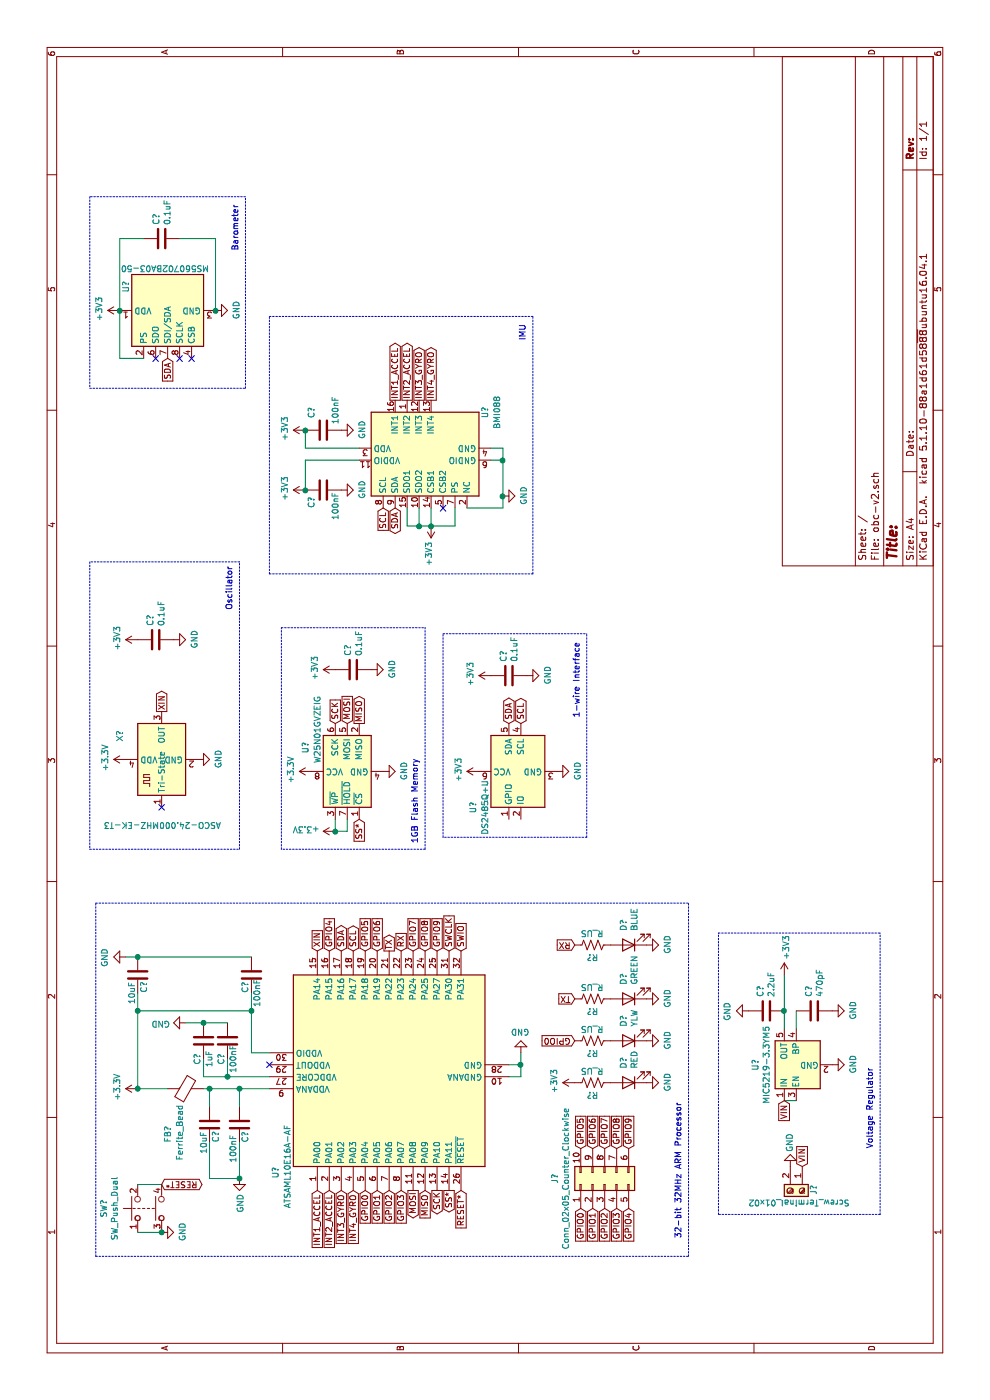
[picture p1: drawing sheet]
EESchema Schematic File Version 4
EELAYER 30 0
EELAYER END
$Descr A4 11693 8268
encoding utf-8
Sheet 1 1
Title ""
Date ""
Rev ""
Comp ""
Comment1 ""
Comment2 ""
Comment3 ""
Comment4 ""
$EndDescr
Text GLabel 3750 2650 2    50   Input ~ 0
XIN
Text GLabel 3750 3850 2    50   Input ~ 0
SWIO
Text GLabel 3750 3750 2    50   Input ~ 0
SWCLK
Text GLabel 1750 3450 0    50   Output ~ 0
MOSI
Text GLabel 1750 3550 0    50   Input ~ 0
MISO
Text GLabel 1750 3650 0    50   Output ~ 0
SCK
Text GLabel 1750 3750 0    50   Output ~ 0
SS*
Text GLabel 1750 3850 0    50   Input ~ 0
RESET*
Text GLabel 3750 2850 2    50   BiDi ~ 0
SDA
Text GLabel 3750 2950 2    50   BiDi ~ 0
SCL
Text GLabel 3750 3250 2    50   Output ~ 0
TX
Text GLabel 3750 3350 2    50   Input ~ 0
RX
$Comp
L obc-v2-rescue:+3.3V-power #PWR?
U 1 1
P 2600 1150
F 0 "#PWR?" H 2600 1000 50  0001 C CNN
F 1 "+3.3V" H 2615 1323 50  0000 C CNN
F 2 "" H 2600 1150 50  0001 C CNN
F 3 "" H 2600 1150 50  0001 C CNN
	1    2600 1150
	1    0    0    -1  
$EndComp
$Comp
L obc-v2-rescue:C-Device C?
U 1 1
P 2300 1750
F 0 "C?" V 2350 1650 50  0000 C CNN
F 1 "10uF" V 2250 1600 50  0000 C CNN
F 2 "" H 2338 1600 50  0001 C CNN
F 3 "~" H 2300 1750 50  0001 C CNN
	1    2300 1750
	0    1    1    0   
$EndComp
$Comp
L obc-v2-rescue:C-Device C?
U 1 1
P 2300 2000
F 0 "C?" V 2250 2100 50  0000 C CNN
F 1 "100nF" V 2350 2200 50  0000 C CNN
F 2 "" H 2338 1850 50  0001 C CNN
F 3 "~" H 2300 2000 50  0001 C CNN
	1    2300 2000
	0    -1   -1   0   
$EndComp
Wire Wire Line
	2600 1700 2600 1750
Wire Wire Line
	2450 1750 2600 1750
Connection ~ 2600 1750
Wire Wire Line
	2600 1750 2600 2000
Wire Wire Line
	2450 2000 2600 2000
Connection ~ 2600 2000
Wire Wire Line
	2600 2000 2600 2250
$Comp
L obc-v2-rescue:GND-power #PWR?
U 1 1
P 1850 2000
F 0 "#PWR?" H 1850 1750 50  0001 C CNN
F 1 "GND" V 1855 1872 50  0000 R CNN
F 2 "" H 1850 2000 50  0001 C CNN
F 3 "" H 1850 2000 50  0001 C CNN
	1    1850 2000
	0    1    1    0   
$EndComp
$Comp
L obc-v2-rescue:C-Device C?
U 1 1
P 3550 2100
F 0 "C?" V 3600 2200 50  0000 C CNN
F 1 "100nF" V 3500 2250 50  0000 C CNN
F 2 "" H 3588 1950 50  0001 C CNN
F 3 "~" H 3550 2100 50  0001 C CNN
	1    3550 2100
	0    -1   -1   0   
$EndComp
$Comp
L obc-v2-rescue:GND-power #PWR?
U 1 1
P 3150 1550
F 0 "#PWR?" H 3150 1300 50  0001 C CNN
F 1 "GND" V 3155 1422 50  0000 R CNN
F 2 "" H 3150 1550 50  0001 C CNN
F 3 "" H 3150 1550 50  0001 C CNN
	1    3150 1550
	-1   0    0    1   
$EndComp
$Comp
L obc-v2-rescue:C-Device C?
U 1 1
P 3000 1700
F 0 "C?" V 3050 1850 50  0000 C CNN
F 1 "1uF" V 2950 1850 50  0000 C CNN
F 2 "" H 3038 1550 50  0001 C CNN
F 3 "~" H 3000 1700 50  0001 C CNN
	1    3000 1700
	0    -1   -1   0   
$EndComp
$Comp
L obc-v2-rescue:GND-power #PWR?
U 1 1
P 2900 4350
F 0 "#PWR?" H 2900 4100 50  0001 C CNN
F 1 "GND" H 2905 4177 50  0000 C CNN
F 2 "" H 2900 4350 50  0001 C CNN
F 3 "" H 2900 4350 50  0001 C CNN
	1    2900 4350
	0    -1   -1   0   
$EndComp
$Comp
L obc-v2-rescue:C-Device C?
U 1 1
P 3000 1900
F 0 "C?" V 3050 2050 50  0000 C CNN
F 1 "100nF" V 2950 2050 50  0000 C CNN
F 2 "" H 3038 1750 50  0001 C CNN
F 3 "~" H 3000 1900 50  0001 C CNN
	1    3000 1900
	0    -1   -1   0   
$EndComp
Wire Wire Line
	2850 1700 2700 1700
$Comp
L obc-v2-rescue:C-Device C?
U 1 1
P 3550 1150
F 0 "C?" V 3600 1050 50  0000 C CNN
F 1 "10uF" V 3500 1000 50  0000 C CNN
F 2 "" H 3588 1000 50  0001 C CNN
F 3 "~" H 3550 1150 50  0001 C CNN
	1    3550 1150
	0    1    1    0   
$EndComp
Wire Wire Line
	2150 2000 1850 2000
Wire Wire Line
	1850 2000 1850 1750
Connection ~ 1850 2000
Wire Wire Line
	2150 1750 1850 1750
$Comp
L obc-v2-rescue:ASCO-Oscillator X?
U 1 1
P 5350 1350
F 0 "X?" H 5500 1700 50  0000 L CNN
F 1 "ASCO-24.000MHZ-EK-T3" V 4800 850 50  0000 L CNN
F 2 "Oscillator:Oscillator_SMD_Abracon_ASCO-4Pin_1.6x1.2mm" H 5450 1000 50  0001 C CNN
F 3 "https://abracon.com/Oscillators/ASCO.pdf" H 5125 1475 50  0001 C CNN
	1    5350 1350
	1    0    0    -1  
$EndComp
$Comp
L obc-v2-rescue:GND-power #PWR?
U 1 1
P 5350 1650
F 0 "#PWR?" H 5350 1400 50  0001 C CNN
F 1 "GND" H 5355 1477 50  0000 C CNN
F 2 "" H 5350 1650 50  0001 C CNN
F 3 "" H 5350 1650 50  0001 C CNN
	1    5350 1650
	1    0    0    -1  
$EndComp
$Comp
L obc-v2-rescue:+3.3V-power #PWR?
U 1 1
P 5350 1050
F 0 "#PWR?" H 5350 900 50  0001 C CNN
F 1 "+3.3V" H 5365 1223 50  0000 C CNN
F 2 "" H 5350 1050 50  0001 C CNN
F 3 "" H 5350 1050 50  0001 C CNN
	1    5350 1050
	1    0    0    -1  
$EndComp
Text GLabel 5750 1350 2    50   Output ~ 0
XIN
Text Notes 6600 1950 0    50   ~ 0
Oscillator
Wire Notes Line
	7000 2000 7000 750 
Wire Notes Line
	7000 750  4600 750 
Wire Notes Line
	4600 750  4600 2000
Wire Notes Line
	4600 2000 7000 2000
Text Notes 1350 5700 0    50   ~ 0
32-bit 32MHz ARM Processor
$Comp
L obc-v2-rescue:AT25xxx-Memory_EEPROM U?
U 1 1
P 5250 2900
F 0 "U?" H 5450 3250 50  0000 C CNN
F 1 "W25N01GVZEIG" H 5600 3150 50  0000 C CNN
F 2 "" H 5250 2900 50  0001 C CNN
F 3 "http://ww1.microchip.com/downloads/en/DeviceDoc/Atmel-8707-SEEPROM-AT25010B-020B-040B-Datasheet.pdf" H 5250 2900 50  0001 C CNN
	1    5250 2900
	1    0    0    -1  
$EndComp
$Comp
L obc-v2-rescue:GND-power #PWR?
U 1 1
P 5250 3200
F 0 "#PWR?" H 5250 2950 50  0001 C CNN
F 1 "GND" H 5255 3027 50  0000 C CNN
F 2 "" H 5250 3200 50  0001 C CNN
F 3 "" H 5250 3200 50  0001 C CNN
	1    5250 3200
	1    0    0    -1  
$EndComp
$Comp
L obc-v2-rescue:+3.3V-power #PWR?
U 1 1
P 5250 2600
F 0 "#PWR?" H 5250 2450 50  0001 C CNN
F 1 "+3.3V" H 5265 2773 50  0000 C CNN
F 2 "" H 5250 2600 50  0001 C CNN
F 3 "" H 5250 2600 50  0001 C CNN
	1    5250 2600
	1    0    0    -1  
$EndComp
Text GLabel 5650 2900 2    50   Input ~ 0
MOSI
Text GLabel 5650 3000 2    50   Output ~ 0
MISO
Text GLabel 5650 2800 2    50   Input ~ 0
SCK
$Comp
L obc-v2-rescue:+3.3V-power #PWR?
U 1 1
P 4750 2800
F 0 "#PWR?" H 4750 2650 50  0001 C CNN
F 1 "+3.3V" V 4765 2928 50  0000 L CNN
F 2 "" H 4750 2800 50  0001 C CNN
F 3 "" H 4750 2800 50  0001 C CNN
	1    4750 2800
	1    0    0    -1  
$EndComp
Wire Wire Line
	4750 2800 4750 2900
Wire Wire Line
	4750 2900 4850 2900
Wire Wire Line
	4750 2800 4850 2800
Connection ~ 4750 2800
Wire Notes Line
	6450 2350 6450 3550
Wire Notes Line
	4600 3550 4600 2350
Text Notes 4650 3500 0    50   ~ 0
1GB Flash Memory
$Comp
L obc-v2-rescue:Ferrite_Bead-Device FB?
U 1 1
P 2600 1550
F 0 "FB?" H 2150 1700 50  0000 L CNN
F 1 "Ferrite_Bead" H 2000 1600 50  0000 L CNN
F 2 "" V 2530 1550 50  0001 C CNN
F 3 "~" H 2600 1550 50  0001 C CNN
	1    2600 1550
	1    0    0    -1  
$EndComp
NoConn ~ 4950 1350
NoConn ~ 2800 2250
Wire Wire Line
	2700 1700 2700 1900
Wire Wire Line
	2850 1900 2700 1900
Connection ~ 2700 1900
Wire Wire Line
	2700 1900 2700 2250
Wire Wire Line
	2600 1150 2600 1400
Wire Wire Line
	2900 2250 2900 2100
Wire Wire Line
	3150 1900 3150 1700
Connection ~ 3150 1700
Wire Wire Line
	3150 1700 3150 1550
Wire Wire Line
	2900 2100 3250 2100
Connection ~ 3700 1150
Wire Wire Line
	3700 1150 3700 1050
Wire Wire Line
	2600 1150 3250 1150
Connection ~ 2600 1150
Wire Wire Line
	3700 2100 3700 1150
$Comp
L obc-v2-rescue:GND-power #PWR?
U 1 1
P 3700 1050
F 0 "#PWR?" H 3700 800 50  0001 C CNN
F 1 "GND" H 3705 877 50  0000 C CNN
F 2 "" H 3700 1050 50  0001 C CNN
F 3 "" H 3700 1050 50  0001 C CNN
	1    3700 1050
	-1   0    0    1   
$EndComp
Wire Wire Line
	3250 2100 3250 1150
Connection ~ 3250 2100
Wire Wire Line
	3250 2100 3400 2100
Connection ~ 3250 1150
Wire Wire Line
	3250 1150 3400 1150
Wire Wire Line
	2700 4250 2700 4350
Wire Wire Line
	2700 4350 2800 4350
Connection ~ 2800 4350
Wire Wire Line
	2800 4350 2900 4350
Wire Wire Line
	2800 4250 2800 4350
Text GLabel 7450 3300 0    50   BiDi ~ 0
SDA
Text GLabel 7450 3200 0    50   Input ~ 0
SCL
NoConn ~ 7450 3700
$Comp
L obc-v2-rescue:GND-power #PWR?
U 1 1
P 7550 4200
F 0 "#PWR?" H 7550 3950 50  0001 C CNN
F 1 "GND" H 7555 4027 50  0000 C CNN
F 2 "" H 7550 4200 50  0001 C CNN
F 3 "" H 7550 4200 50  0001 C CNN
	1    7550 4200
	1    0    0    -1  
$EndComp
Wire Wire Line
	7450 3900 7450 4200
Wire Wire Line
	7450 4200 7550 4200
Wire Wire Line
	7950 4200 7950 4100
Connection ~ 7550 4200
Wire Wire Line
	7550 4200 7850 4200
Wire Wire Line
	7850 4100 7850 4200
Connection ~ 7850 4200
Wire Wire Line
	7850 4200 7950 4200
$Comp
L obc-v2-rescue:+3V3-power #PWR?
U 1 1
P 7300 3600
F 0 "#PWR?" H 7300 3450 50  0001 C CNN
F 1 "+3V3" V 7315 3728 50  0000 L CNN
F 2 "" H 7300 3600 50  0001 C CNN
F 3 "" H 7300 3600 50  0001 C CNN
	1    7300 3600
	0    -1   -1   0   
$EndComp
Wire Wire Line
	7450 3600 7300 3600
Wire Wire Line
	7300 3600 7300 3800
Wire Wire Line
	7300 3800 7450 3800
Connection ~ 7300 3600
Text GLabel 8350 3300 2    50   Output ~ 0
INT1_ACCEL
Text GLabel 8350 3400 2    50   Output ~ 0
INT2_ACCEL
$Comp
L bmi088:BMI088 U?
U 1 1
P 7950 3400
F 0 "U?" H 8250 2750 50  0000 C CNN
F 1 "BMI088" H 8250 2650 50  0000 C CNN
F 2 "Package_LGA:Bosch_LGA-14_3x2.5mm_P0.5mm" H 7950 3400 50  0001 C CNN
F 3 "https://ae-bst.resource.bosch.com/media/_tech/media/datasheets/BST-BMI160-DS000.pdf" H 7250 4250 50  0001 C CNN
	1    7950 3400
	1    0    0    -1  
$EndComp
Text GLabel 8350 3500 2    50   Output ~ 0
INT3_GYRO
Text GLabel 8350 3600 2    50   Output ~ 0
INT4_GYRO
$Comp
L obc-v2-rescue:+3V3-power #PWR?
U 1 1
P 7600 2550
F 0 "#PWR?" H 7600 2400 50  0001 C CNN
F 1 "+3V3" H 7615 2723 50  0000 C CNN
F 2 "" H 7600 2550 50  0001 C CNN
F 3 "" H 7600 2550 50  0001 C CNN
	1    7600 2550
	1    0    0    -1  
$EndComp
$Comp
L obc-v2-rescue:+3V3-power #PWR?
U 1 1
P 8100 2550
F 0 "#PWR?" H 8100 2400 50  0001 C CNN
F 1 "+3V3" H 8115 2723 50  0000 C CNN
F 2 "" H 8100 2550 50  0001 C CNN
F 3 "" H 8100 2550 50  0001 C CNN
	1    8100 2550
	1    0    0    -1  
$EndComp
$Comp
L obc-v2-rescue:C-Device C?
U 1 1
P 7600 2700
F 0 "C?" H 7450 2800 50  0000 L CNN
F 1 "100nF" H 7350 2600 50  0000 L CNN
F 2 "" H 7638 2550 50  0001 C CNN
F 3 "~" H 7600 2700 50  0001 C CNN
	1    7600 2700
	1    0    0    -1  
$EndComp
$Comp
L obc-v2-rescue:C-Device C?
U 1 1
P 8100 2700
F 0 "C?" H 8200 2800 50  0000 L CNN
F 1 "100nF" H 8150 2600 50  0000 L CNN
F 2 "" H 8138 2550 50  0001 C CNN
F 3 "~" H 8100 2700 50  0001 C CNN
	1    8100 2700
	1    0    0    -1  
$EndComp
$Comp
L obc-v2-rescue:GND-power #PWR?
U 1 1
P 7600 2850
F 0 "#PWR?" H 7600 2600 50  0001 C CNN
F 1 "GND" H 7605 2677 50  0000 C CNN
F 2 "" H 7600 2850 50  0001 C CNN
F 3 "" H 7600 2850 50  0001 C CNN
	1    7600 2850
	1    0    0    -1  
$EndComp
$Comp
L obc-v2-rescue:GND-power #PWR?
U 1 1
P 8100 2850
F 0 "#PWR?" H 8100 2600 50  0001 C CNN
F 1 "GND" H 8105 2677 50  0000 C CNN
F 2 "" H 8100 2850 50  0001 C CNN
F 3 "" H 8100 2850 50  0001 C CNN
	1    8100 2850
	1    0    0    -1  
$EndComp
Wire Wire Line
	7600 2550 7850 2550
Wire Wire Line
	7850 2550 7850 3000
Connection ~ 7600 2550
Wire Wire Line
	8100 2550 7950 2550
Wire Wire Line
	7950 2550 7950 3000
Connection ~ 8100 2550
Wire Notes Line
	6900 2250 6900 4450
Wire Notes Line
	9050 4450 9050 2250
Text Notes 8850 4400 0    50   ~ 0
IMU
Wire Wire Line
	7450 3400 7300 3400
Wire Wire Line
	7450 3500 7300 3500
Wire Wire Line
	7300 3400 7300 3500
Connection ~ 7300 3500
Wire Wire Line
	7300 3500 7300 3600
Text GLabel 1750 2650 0    50   Input ~ 0
INT1_ACCEL
Text GLabel 1750 2750 0    50   Input ~ 0
INT2_ACCEL
Text GLabel 1750 2850 0    50   Input ~ 0
INT3_GYRO
Text GLabel 1750 2950 0    50   Input ~ 0
INT4_GYRO
$Comp
L obc-v2-rescue:ATSAML10E16A-AF-MCU_Microchip_SAML_NEW U?
U 1 1
P 2750 3250
F 0 "U?" H 1900 4200 50  0000 C CNN
F 1 "ATSAML10E16A-AF" H 1950 4100 50  0000 C CNN
F 2 "Package_QFP:TQFP-32_7x7mm_P0.8mm" H 3750 4150 50  0001 C CNN
F 3 "https://ww1.microchip.com/downloads/en/DeviceDoc/SAM-L10L11-Family-DataSheet-DS60001513F.pdf" H 2750 3250 50  0001 C CNN
	1    2750 3250
	1    0    0    -1  
$EndComp
Wire Notes Line
	1200 5750 4150 5750
Wire Notes Line
	1200 800  4150 800 
Text GLabel 4850 3000 0    50   Input ~ 0
SS*
Wire Notes Line
	6900 4450 9050 4450
Wire Notes Line
	6900 2250 9050 2250
$Comp
L obc-v2-rescue:MS5607-02BA-Sensor_Pressure U?
U 1 1
P 9100 1400
F 0 "U?" H 9250 1750 50  0000 L CNN
F 1 "MS560702BA03-50" V 9450 1050 50  0000 L CNN
F 2 "Package_LGA:LGA-8_3x5mm_P1.25mm" H 9100 1400 50  0001 C CNN
F 3 "https://www.te.com/commerce/DocumentDelivery/DDEController?Action=showdoc&DocId=Data+Sheet%7FMS5607-02BA03%7FB2%7Fpdf%7FEnglish%7FENG_DS_MS5607-02BA03_B2.pdf%7FCAT-BLPS0035" H 9100 1400 50  0001 C CNN
	1    9100 1400
	1    0    0    -1  
$EndComp
$Comp
L obc-v2-rescue:GND-power #PWR?
U 1 1
P 9100 1800
F 0 "#PWR?" H 9100 1550 50  0001 C CNN
F 1 "GND" H 9105 1627 50  0000 C CNN
F 2 "" H 9100 1800 50  0001 C CNN
F 3 "" H 9100 1800 50  0001 C CNN
	1    9100 1800
	1    0    0    -1  
$EndComp
$Comp
L obc-v2-rescue:+3V3-power #PWR?
U 1 1
P 9100 1000
F 0 "#PWR?" H 9100 850 50  0001 C CNN
F 1 "+3V3" H 9115 1173 50  0000 C CNN
F 2 "" H 9100 1000 50  0001 C CNN
F 3 "" H 9100 1000 50  0001 C CNN
	1    9100 1000
	1    0    0    -1  
$EndComp
Wire Wire Line
	8700 1200 8700 1000
Wire Wire Line
	8700 1000 9100 1000
Connection ~ 9100 1000
Text GLabel 8700 1400 0    50   Input ~ 0
SDA
NoConn ~ 8700 1300
NoConn ~ 8700 1500
NoConn ~ 8700 1600
Wire Notes Line
	10050 2050 10050 750 
Wire Notes Line
	10050 750  8450 750 
Wire Notes Line
	8450 750  8450 2050
Wire Notes Line
	8450 2050 10050 2050
Text Notes 9600 2000 0    50   ~ 0
Barometer
$Comp
L DS2845:DS2485 U?
U 1 1
P 5250 4300
F 0 "U?" H 4950 4650 50  0000 C CNN
F 1 "DS2485Q+U" H 4950 4550 50  0000 C CNN
F 2 "" H 5300 4450 50  0001 C CNN
F 3 "" H 5300 4450 50  0001 C CNN
	1    5250 4300
	1    0    0    -1  
$EndComp
$Comp
L obc-v2-rescue:GND-power #PWR?
U 1 1
P 5250 4650
F 0 "#PWR?" H 5250 4400 50  0001 C CNN
F 1 "GND" H 5255 4477 50  0000 C CNN
F 2 "" H 5250 4650 50  0001 C CNN
F 3 "" H 5250 4650 50  0001 C CNN
	1    5250 4650
	1    0    0    -1  
$EndComp
$Comp
L obc-v2-rescue:+3V3-power #PWR?
U 1 1
P 5250 4000
F 0 "#PWR?" H 5250 3850 50  0001 C CNN
F 1 "+3V3" H 5265 4173 50  0000 C CNN
F 2 "" H 5250 4000 50  0001 C CNN
F 3 "" H 5250 4000 50  0001 C CNN
	1    5250 4000
	1    0    0    -1  
$EndComp
Text GLabel 5650 4250 2    50   BiDi ~ 0
SDA
Text GLabel 5650 4350 2    50   BiDi ~ 0
SCL
Wire Notes Line
	6400 3700 6400 4900
Wire Notes Line
	4700 4900 4700 3700
Text Notes 5700 4850 0    50   ~ 0
1-wire Interface
$Comp
L obc-v2-rescue:SW_Push_Dual-Switch SW?
U 1 1
P 1600 1150
F 0 "SW?" H 1600 1435 50  0000 C CNN
F 1 "SW_Push_Dual" H 1600 1344 50  0000 C CNN
F 2 "" H 1600 1350 50  0001 C CNN
F 3 "~" H 1600 1350 50  0001 C CNN
	1    1600 1150
	1    0    0    -1  
$EndComp
Text GLabel 1800 1350 3    50   BiDi ~ 0
RESET*
$Comp
L obc-v2-rescue:GND-power #PWR?
U 1 1
P 1400 1350
F 0 "#PWR?" H 1400 1100 50  0001 C CNN
F 1 "GND" H 1405 1177 50  0000 C CNN
F 2 "" H 1400 1350 50  0001 C CNN
F 3 "" H 1400 1350 50  0001 C CNN
	1    1400 1350
	1    0    0    -1  
$EndComp
Wire Wire Line
	1400 1150 1400 1350
Connection ~ 1400 1350
Wire Wire Line
	1800 1150 1800 1350
$Comp
L obc-v2-rescue:MIC5219-3.3YM5-Regulator_Linear U?
U 1 1
P 2800 6650
F 0 "U?" H 2800 6992 50  0000 C CNN
F 1 "MIC5219-3.3YM5" H 2800 6901 50  0000 C CNN
F 2 "Package_TO_SOT_SMD:SOT-23-5" H 2800 6975 50  0001 C CNN
F 3 "http://ww1.microchip.com/downloads/en/DeviceDoc/MIC5219-500mA-Peak-Output-LDO-Regulator-DS20006021A.pdf" H 2800 6650 50  0001 C CNN
	1    2800 6650
	1    0    0    -1  
$EndComp
$Comp
L obc-v2-rescue:GND-power #PWR?
U 1 1
P 2800 6950
F 0 "#PWR?" H 2800 6700 50  0001 C CNN
F 1 "GND" H 2805 6777 50  0000 C CNN
F 2 "" H 2800 6950 50  0001 C CNN
F 3 "" H 2800 6950 50  0001 C CNN
	1    2800 6950
	1    0    0    -1  
$EndComp
$Comp
L obc-v2-rescue:+3V3-power #PWR?
U 1 1
P 3550 6550
F 0 "#PWR?" H 3550 6400 50  0001 C CNN
F 1 "+3V3" V 3565 6678 50  0000 L CNN
F 2 "" H 3550 6550 50  0001 C CNN
F 3 "" H 3550 6550 50  0001 C CNN
	1    3550 6550
	0    1    1    0   
$EndComp
$Comp
L obc-v2-rescue:C-Device C?
U 1 1
P 3250 6400
F 0 "C?" H 3135 6354 50  0000 R CNN
F 1 "2.2uF" H 3135 6445 50  0000 R CNN
F 2 "" H 3288 6250 50  0001 C CNN
F 3 "~" H 3250 6400 50  0001 C CNN
	1    3250 6400
	-1   0    0    1   
$EndComp
Wire Wire Line
	3100 6550 3250 6550
$Comp
L obc-v2-rescue:GND-power #PWR?
U 1 1
P 3250 6250
F 0 "#PWR?" H 3250 6000 50  0001 C CNN
F 1 "GND" H 3255 6077 50  0000 C CNN
F 2 "" H 3250 6250 50  0001 C CNN
F 3 "" H 3250 6250 50  0001 C CNN
	1    3250 6250
	-1   0    0    1   
$EndComp
Wire Wire Line
	3250 6550 3550 6550
Connection ~ 3250 6550
$Comp
L obc-v2-rescue:C-Device C?
U 1 1
P 3250 6800
F 0 "C?" H 3365 6846 50  0000 L CNN
F 1 "470pF" H 3365 6755 50  0000 L CNN
F 2 "" H 3288 6650 50  0001 C CNN
F 3 "~" H 3250 6800 50  0001 C CNN
	1    3250 6800
	1    0    0    -1  
$EndComp
$Comp
L obc-v2-rescue:GND-power #PWR?
U 1 1
P 3250 6950
F 0 "#PWR?" H 3250 6700 50  0001 C CNN
F 1 "GND" H 3255 6777 50  0000 C CNN
F 2 "" H 3250 6950 50  0001 C CNN
F 3 "" H 3250 6950 50  0001 C CNN
	1    3250 6950
	1    0    0    -1  
$EndComp
Wire Wire Line
	3100 6650 3250 6650
Wire Notes Line
	3900 6000 3900 7350
Wire Notes Line
	1550 7350 1550 6000
Text Notes 2100 7300 0    50   ~ 0
Voltage Regulator
$Comp
L Connector:Screw_Terminal_01x02 J?
U 1 1
P 1750 6700
F 0 "J?" H 1700 6800 50  0000 L CNN
F 1 "Screw_Terminal_01x02" V 1850 6250 50  0000 L CNN
F 2 "" H 1750 6700 50  0001 C CNN
F 3 "" H 1750 6700 50  0001 C CNN
	1    1750 6700
	-1   0    0    1   
$EndComp
$Comp
L obc-v2-rescue:GND-power #PWR?
U 1 1
P 1950 6600
F 0 "#PWR?" H 1950 6350 50  0001 C CNN
F 1 "GND" V 1950 6400 50  0000 C CNN
F 2 "" H 1950 6600 50  0001 C CNN
F 3 "" H 1950 6600 50  0001 C CNN
	1    1950 6600
	0    -1   -1   0   
$EndComp
Wire Notes Line
	1550 6000 3900 6000
Wire Notes Line
	1550 7350 3900 7350
Text GLabel 1950 6700 2    50   Input ~ 0
VIN
Text GLabel 2500 6550 0    50   Input ~ 0
VIN
Wire Wire Line
	2500 6650 2500 6550
$Comp
L Device:C C?
U 1 1
P 6350 1300
F 0 "C?" H 6465 1346 50  0000 L CNN
F 1 "0.1uF" H 6465 1255 50  0000 L CNN
F 2 "" H 6388 1150 50  0001 C CNN
F 3 "~" H 6350 1300 50  0001 C CNN
	1    6350 1300
	1    0    0    -1  
$EndComp
$Comp
L power:+3V3 #PWR?
U 1 1
P 6350 1150
F 0 "#PWR?" H 6350 1000 50  0001 C CNN
F 1 "+3V3" H 6365 1323 50  0000 C CNN
F 2 "" H 6350 1150 50  0001 C CNN
F 3 "" H 6350 1150 50  0001 C CNN
	1    6350 1150
	1    0    0    -1  
$EndComp
$Comp
L power:GND #PWR?
U 1 1
P 6350 1450
F 0 "#PWR?" H 6350 1200 50  0001 C CNN
F 1 "GND" H 6355 1277 50  0000 C CNN
F 2 "" H 6350 1450 50  0001 C CNN
F 3 "" H 6350 1450 50  0001 C CNN
	1    6350 1450
	1    0    0    -1  
$EndComp
$Comp
L Device:C C?
U 1 1
P 6100 2950
F 0 "C?" H 6215 2996 50  0000 L CNN
F 1 "0.1uF" H 6215 2905 50  0000 L CNN
F 2 "" H 6138 2800 50  0001 C CNN
F 3 "~" H 6100 2950 50  0001 C CNN
	1    6100 2950
	1    0    0    -1  
$EndComp
$Comp
L power:+3V3 #PWR?
U 1 1
P 6100 2800
F 0 "#PWR?" H 6100 2650 50  0001 C CNN
F 1 "+3V3" H 6115 2973 50  0000 C CNN
F 2 "" H 6100 2800 50  0001 C CNN
F 3 "" H 6100 2800 50  0001 C CNN
	1    6100 2800
	1    0    0    -1  
$EndComp
$Comp
L power:GND #PWR?
U 1 1
P 6100 3100
F 0 "#PWR?" H 6100 2850 50  0001 C CNN
F 1 "GND" H 6105 2927 50  0000 C CNN
F 2 "" H 6100 3100 50  0001 C CNN
F 3 "" H 6100 3100 50  0001 C CNN
	1    6100 3100
	1    0    0    -1  
$EndComp
Wire Notes Line
	4600 2350 6450 2350
Wire Notes Line
	4600 3550 6450 3550
$Comp
L Device:C C?
U 1 1
P 6050 4250
F 0 "C?" H 6165 4296 50  0000 L CNN
F 1 "0.1uF" H 6165 4205 50  0000 L CNN
F 2 "" H 6088 4100 50  0001 C CNN
F 3 "~" H 6050 4250 50  0001 C CNN
	1    6050 4250
	1    0    0    -1  
$EndComp
$Comp
L power:+3V3 #PWR?
U 1 1
P 6050 4100
F 0 "#PWR?" H 6050 3950 50  0001 C CNN
F 1 "+3V3" H 6065 4273 50  0000 C CNN
F 2 "" H 6050 4100 50  0001 C CNN
F 3 "" H 6050 4100 50  0001 C CNN
	1    6050 4100
	1    0    0    -1  
$EndComp
$Comp
L power:GND #PWR?
U 1 1
P 6050 4400
F 0 "#PWR?" H 6050 4150 50  0001 C CNN
F 1 "GND" H 6055 4227 50  0000 C CNN
F 2 "" H 6050 4400 50  0001 C CNN
F 3 "" H 6050 4400 50  0001 C CNN
	1    6050 4400
	1    0    0    -1  
$EndComp
Wire Notes Line
	4700 3700 6400 3700
Wire Notes Line
	4700 4900 6400 4900
$Comp
L Device:C C?
U 1 1
P 9700 1350
F 0 "C?" H 9815 1396 50  0000 L CNN
F 1 "0.1uF" H 9815 1305 50  0000 L CNN
F 2 "" H 9738 1200 50  0001 C CNN
F 3 "~" H 9700 1350 50  0001 C CNN
	1    9700 1350
	1    0    0    -1  
$EndComp
Wire Wire Line
	9100 1800 9700 1800
Wire Wire Line
	9700 1800 9700 1500
Connection ~ 9100 1800
Wire Wire Line
	9700 1200 9700 1000
Wire Wire Line
	9700 1000 9100 1000
Text GLabel 1750 3050 0    50   Input ~ 0
GPIO0
Text GLabel 1750 3150 0    50   Input ~ 0
GPIO1
Text GLabel 1750 3250 0    50   Input ~ 0
GPIO2
Text GLabel 1750 3350 0    50   Input ~ 0
GPIO3
Text GLabel 3750 2750 2    50   Input ~ 0
GPIO4
Text GLabel 3750 3050 2    50   Input ~ 0
GPIO5
Text GLabel 3750 3150 2    50   Input ~ 0
GPIO6
Text GLabel 3750 3450 2    50   Input ~ 0
GPIO7
Text GLabel 3750 3550 2    50   Input ~ 0
GPIO8
Text GLabel 3750 3650 2    50   Input ~ 0
GPIO9
Text GLabel 1600 5250 0    50   Input ~ 0
GPIO4
Text GLabel 2100 5250 2    50   Input ~ 0
GPIO9
$Comp
L Device:R_US R?
U 1 1
P 2650 4950
F 0 "R?" V 2750 4900 50  0000 L CNN
F 1 "R_US" V 2550 4850 50  0000 L CNN
F 2 "" V 2690 4940 50  0001 C CNN
F 3 "~" H 2650 4950 50  0001 C CNN
	1    2650 4950
	-1   0    0    1   
$EndComp
$Comp
L power:GND #PWR?
U 1 1
P 2650 5400
F 0 "#PWR?" H 2650 5150 50  0001 C CNN
F 1 "GND" H 2655 5227 50  0000 C CNN
F 2 "" H 2650 5400 50  0001 C CNN
F 3 "" H 2650 5400 50  0001 C CNN
	1    2650 5400
	1    0    0    -1  
$EndComp
Text GLabel 3000 4800 1    50   Input ~ 0
GPIO0
$Comp
L Device:R_US R?
U 1 1
P 3000 4950
F 0 "R?" V 3100 4900 50  0000 L CNN
F 1 "R_US" V 2900 4850 50  0000 L CNN
F 2 "" V 3040 4940 50  0001 C CNN
F 3 "~" H 3000 4950 50  0001 C CNN
	1    3000 4950
	-1   0    0    1   
$EndComp
$Comp
L Device:LED D?
U 1 1
P 3000 5250
F 0 "D?" V 3039 5132 50  0000 R CNN
F 1 "YLW" V 2948 5132 50  0000 R CNN
F 2 "" H 3000 5250 50  0001 C CNN
F 3 "~" H 3000 5250 50  0001 C CNN
	1    3000 5250
	0    -1   -1   0   
$EndComp
$Comp
L power:GND #PWR?
U 1 1
P 3000 5400
F 0 "#PWR?" H 3000 5150 50  0001 C CNN
F 1 "GND" H 3005 5227 50  0000 C CNN
F 2 "" H 3000 5400 50  0001 C CNN
F 3 "" H 3000 5400 50  0001 C CNN
	1    3000 5400
	1    0    0    -1  
$EndComp
Text GLabel 3350 4800 1    50   Input ~ 0
TX
$Comp
L Device:R_US R?
U 1 1
P 3350 4950
F 0 "R?" V 3450 4900 50  0000 L CNN
F 1 "R_US" V 3250 4850 50  0000 L CNN
F 2 "" V 3390 4940 50  0001 C CNN
F 3 "~" H 3350 4950 50  0001 C CNN
	1    3350 4950
	-1   0    0    1   
$EndComp
$Comp
L Device:LED D?
U 1 1
P 3350 5250
F 0 "D?" V 3389 5132 50  0000 R CNN
F 1 "GREEN" V 3298 5132 50  0000 R CNN
F 2 "" H 3350 5250 50  0001 C CNN
F 3 "~" H 3350 5250 50  0001 C CNN
	1    3350 5250
	0    -1   -1   0   
$EndComp
$Comp
L power:GND #PWR?
U 1 1
P 3350 5400
F 0 "#PWR?" H 3350 5150 50  0001 C CNN
F 1 "GND" H 3355 5227 50  0000 C CNN
F 2 "" H 3350 5400 50  0001 C CNN
F 3 "" H 3350 5400 50  0001 C CNN
	1    3350 5400
	1    0    0    -1  
$EndComp
Text GLabel 3800 4800 1    50   Input ~ 0
RX
$Comp
L Device:R_US R?
U 1 1
P 3800 4950
F 0 "R?" V 3900 4900 50  0000 L CNN
F 1 "R_US" V 3700 4850 50  0000 L CNN
F 2 "" V 3840 4940 50  0001 C CNN
F 3 "~" H 3800 4950 50  0001 C CNN
	1    3800 4950
	-1   0    0    1   
$EndComp
$Comp
L Device:LED D?
U 1 1
P 3800 5250
F 0 "D?" V 3839 5132 50  0000 R CNN
F 1 "BLUE" V 3748 5132 50  0000 R CNN
F 2 "" H 3800 5250 50  0001 C CNN
F 3 "~" H 3800 5250 50  0001 C CNN
	1    3800 5250
	0    -1   -1   0   
$EndComp
$Comp
L power:GND #PWR?
U 1 1
P 3800 5400
F 0 "#PWR?" H 3800 5150 50  0001 C CNN
F 1 "GND" H 3805 5227 50  0000 C CNN
F 2 "" H 3800 5400 50  0001 C CNN
F 3 "" H 3800 5400 50  0001 C CNN
	1    3800 5400
	1    0    0    -1  
$EndComp
Text GLabel 2100 5150 2    50   Input ~ 0
GPIO8
Text GLabel 2100 5050 2    50   Input ~ 0
GPIO7
Text GLabel 2100 4950 2    50   Input ~ 0
GPIO6
Text GLabel 2100 4850 2    50   Input ~ 0
GPIO5
Text GLabel 1600 5150 0    50   Input ~ 0
GPIO3
Text GLabel 1600 5050 0    50   Input ~ 0
GPIO2
Text GLabel 1600 4950 0    50   Input ~ 0
GPIO1
Text GLabel 1600 4850 0    50   Input ~ 0
GPIO0
$Comp
L Connector_Generic:Conn_02x05_Counter_Clockwise J?
U 1 1
P 1800 5050
F 0 "J?" H 1850 5467 50  0000 C CNN
F 1 "Conn_02x05_Counter_Clockwise" H 1850 5376 50  0000 C CNN
F 2 "" H 1800 5050 50  0001 C CNN
F 3 "~" H 1800 5050 50  0001 C CNN
	1    1800 5050
	1    0    0    -1  
$EndComp
Wire Notes Line
	1200 800  1200 5750
Wire Notes Line
	4150 800  4150 5750
$Comp
L power:+3V3 #PWR?
U 1 1
P 2650 4800
F 0 "#PWR?" H 2650 4650 50  0001 C CNN
F 1 "+3V3" H 2665 4973 50  0000 C CNN
F 2 "" H 2650 4800 50  0001 C CNN
F 3 "" H 2650 4800 50  0001 C CNN
	1    2650 4800
	1    0    0    -1  
$EndComp
$Comp
L Device:LED D?
U 1 1
P 2650 5250
F 0 "D?" V 2689 5132 50  0000 R CNN
F 1 "RED" V 2598 5132 50  0000 R CNN
F 2 "" H 2650 5250 50  0001 C CNN
F 3 "~" H 2650 5250 50  0001 C CNN
	1    2650 5250
	0    -1   -1   0   
$EndComp
$EndSCHEMATC
